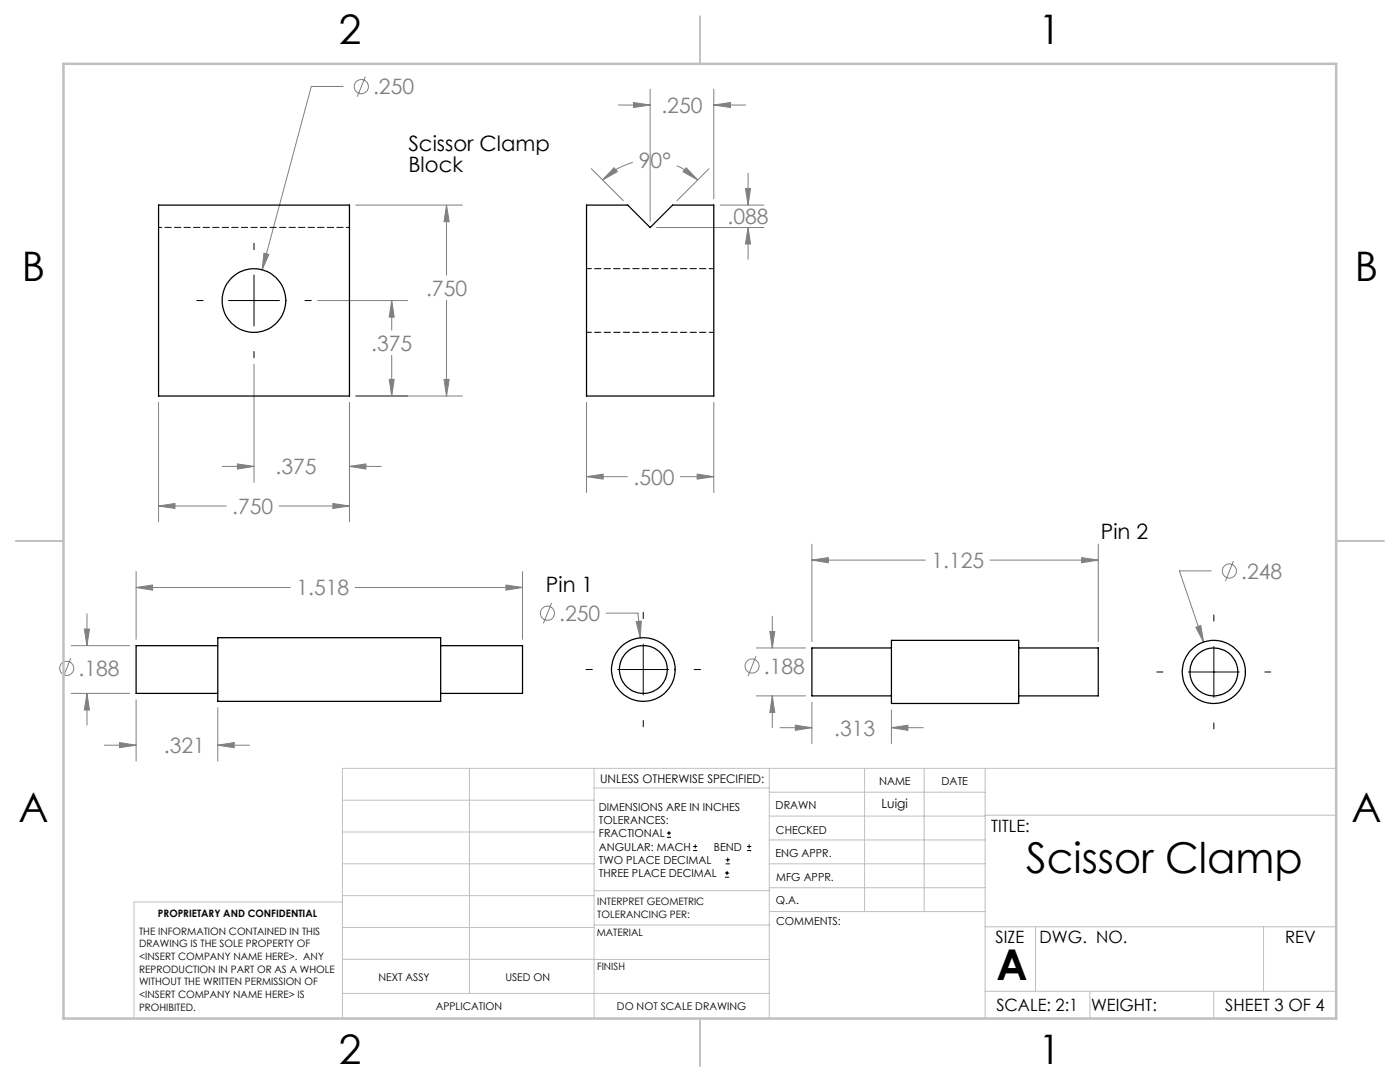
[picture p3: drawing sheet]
<svg xmlns="http://www.w3.org/2000/svg" width="279mm" height="216mm" viewBox="0 0 279 216" stroke-linecap="round" stroke-linejoin="round" font-family="sans-serif">
<g fill="none" stroke="#808080" stroke-width=".2">
<path d="M68.5 17.3h-6.4l-9.8 36.5M72.9 15.3l-1.6 4M129.8 17.8v26.3M142.5 17.8v21.9M118 33.7l6.4 6.3M122.6 33.5l.6 .8-2.9 1.6zM123.4 21h6.4M126.3 32.4a13.2 13.2 0 0 0-6 3.5M126.4 20.5l3.4 .5-3.4 .4zM135 33.1a12.5 12.5 0 0 1 4.2 2.8M136.9 33.5l2.3 2.4-2.9-1.6zM141.5 33.7l-6.4 6.3"/>
<path d="M142.5 21l3.3-.5v.9zM142.5 21h6.3M148.8 37.6h1l-.5 3.3zM149.3 34.6v6.3M52.7 50.5l1 .3-1.4 3zM63.4 60h18M71 40.9h21.3M78.2 60l.5 3.3h-1zM78.2 60v5.9M89.1 40.9l.5 3.3h-1zM89.1 40.9v14M89.1 59.9v19.1"/>
<path d="M131 45.4h21.5M143.7 40.9h8.8M149.3 45.4l.5 3.3h-1zM149.3 45.4v6.4M50.7 72.7v23.5M71 79h21.3M77.7 75.7h1l-.5 3.3zM78.2 70.9v8.1M88.6 75.7h1l-.5 3.3zM31.6 80.3v23.8M44.3 93.1h6.4M47.4 92.6l3.3 .5-3.3 .5z"/>
<path d="M69.7 93.1l3.3-.5v1zM69.7 80.3v23.8M69.7 93.1h6.4M117.1 95.1l3.3-.5v1zM117.1 80.3v18M117.1 95.1h8.1M135.8 95.1h6.7M139.1 94.6l3.4 .5-3.4 .5zM142.5 80.3v18M27.2 117.2l3.2-.5v1.1zM27.2 114.1v13.5M27.2 117.2h30.8"/>
<path d="M31.6 101l3.3-.5v1zM31.6 101h13.6M55.7 101h14M66.4 100.5l3.3 .5-3.3 .5zM70.9 117.2h33.4M101 116.7l3.3 .5-3.3 .6zM104.3 114.1v13.5M162 111.8l3.3-.5v1zM162 108.6v19.4M162 111.8h22.7M197.6 111.8h21.6M215.9 111.3l3.3 .5-3.3 .5z"/>
<path d="M219.2 108.6v19.4M241.7 113.9h-6.3l4.8 14.2M246.2 111.9l-1.7 4.1M14.1 131.3l-1.6 4.1M14.2 128.8h11.7M14.2 138.4h11.7M16.8 125.5h1.1l-.5 3.3zM17.4 138.4l.5 3.3h-1.1zM17.4 122.5v6.3M17.4 138.4v6.3M27.2 139.6v12.3M110.1 120.3l-1.7 4.1"/>
<path d="M121 122.3h6.3l.5 5M127 124l1-.1-.2 3.4zM150.9 130.9l-1.6 4M151 129.3h9.8M151 138.9h9.8M153.6 126h1l-.5 3.3zM154.1 138.9l.5 3.3h-1zM154.1 122.9v6.4M154.1 138.9v6.3M238.7 125.2l.9-.4 .6 3.3zM20.8 148.7h6.4M23.8 148.2l3.4 .5-3.4 .5z"/>
<path d="M43.5 148.7l3.2-.5v1zM43.5 141.2v10.7M43.5 148.7h6.3M155.7 145.2h6.3M158.7 144.7l3.3 .5-3.3 .5zM162 140.1v8.3M177.9 145.2l3.3-.5v1zM177.9 141.6v6.8M177.9 145.2h6.4"/>
<circle cx="72.1" cy="17.3" r="1.41"/>
<circle cx="245.3" cy="113.9" r="1.42"/>
<circle cx="13.3" cy="133.4" r="1.4"/>
<circle cx="109.3" cy="122.4" r="1.41"/>
<circle cx="150.1" cy="132.9" r="1.41"/>
</g>
<g fill="none" stroke="#000" stroke-width=".2">
<path d="M39.3 60h1.2M45.6 60h10.2M50.7 48.5v1.3M50.7 54.9v10.2M60.9 60h1.2M50.7 70.1v1.3M116.9 133.6h1.3M123.3 133.6h10.2M128.4 122.2v1.2M128.4 128.5v10.2M138.5 133.6h1.3M230.9 134.1h1.2"/>
<path d="M237.2 134.1h10.1M242.3 122.7v1.2M242.3 129v10.2M252.4 134.1h1.2M128.4 143.8v1.2M242.3 144.3v1.2M133.1 167.1h.8M133.1 166.2h.8M133.5 165.8v.9M138.3 169.7h.8M138.3 168.9h.8M138.7 168.5v.8"/>
<path d="M144.7 175h.8M144.7 174.2h.8M144.8 172.4h.9M144.8 171.6h.9M145.1 173.8v.8M145.2 171.1v.9M149.1 169.7h.8M149.1 168.9h.8M149.5 168.5v.8"/>
</g>
<g fill="none" stroke="#c0c0c0" stroke-width=".2">
<path d="M68.3 159.7h50.3M93.7 153.3v44.9M118.6 153.3v49.9M118.6 157.2h34.9M153.5 153.3v49.9M153.5 158.1h43.1M172.5 153.3v28.6M184.4 153.3v28.6M196.6 153.3v49.9M266.7 153.3h-198.4v49.9M68.3 178.7h50.3M68.3 172.4h50.3"/>
<path d="M68.3 166h50.3M68.3 180h-41.6v23.2M118.6 177.7h35M153.5 167.6h43.1M153.5 162.8h43.1M153.5 172.4h43.1M153.5 177.1h43.1M196.6 162.7h70.1M68.3 198.2h85.2M68.3 191.4l85.2 .1M68.3 185.1h50.3M118.6 184.6h35"/>
<path d="M153.6 181.9h43M196.6 197.8h70.1M196.6 184.9h70.1M206.7 184.9v12.9M217.5 197.8v5.4M242.2 197.8v5.4M252.2 184.9v12.9"/>
</g>
<path d="M139.7 3.2v9.5M3.1 107.9h9.6M266.7 107.9h9.5M139.7 203.2v9.6" fill="none" stroke="#c0c0c0" stroke-width=".25"/>
<path d="M12.7 12.7h254v190.5h-254z" fill="none" stroke="#c0c0c0" stroke-width=".5"/>
<path d="M31.6 101l3.3-.5v1zM66.4 100.5l3.3 .5-3.3 .5zM52.7 50.5l-.4 3.3 1.4-3zM88.6 75.7h1l-.5 3.3zM89.1 40.9l.5 3.3h-1zM77.7 75.7h1l-.5 3.3zM78.2 60l.5 3.3h-1zM47.4 92.6l3.3 .5-3.3 .5zM69.7 93.1l3.3-.5v1zM117.1 95.1l3.3-.5v1zM139.1 94.6l3.4 .5-3.4 .5zM148.8 37.6h1l-.5 3.3zM149.3 45.4l.5 3.3h-1zM136.9 33.5l2.3 2.4-2.9-1.6zM122.6 33.5l.6 .8-2.9 1.6zM126.4 20.5l3.4 .5-3.4 .4zM142.5 21l3.3-.5v.9zM27.2 117.2l3.2-.5v1.1zM101 116.7l3.3 .5-3.3 .6zM23.8 148.2l3.4 .5-3.4 .5zM43.5 148.7l3.2-.5v1zM16.8 125.5h1.1l-.5 3.3zM17.4 138.4l.5 3.3h-1.1zM127 124l.8 3.3 .2-3.4zM153.6 126h1l-.5 3.3zM154.1 138.9l.5 3.3h-1zM162 111.8l3.3-.5v1zM215.9 111.3l3.3 .5-3.3 .5zM158.7 144.7l3.3 .5-3.3 .5zM177.9 145.2l3.3-.5v1zM238.7 125.2l1.5 2.9-.6-3.3z" fill="#808080"/>
<g fill="none" stroke="#000" stroke-width=".25">
<path d="M31.6 40.9h38.1v38.1h-38.1zM117.1 40.9h8.2l4.5 4.5 4.4-4.5h8.3v38.1h-25.4zM43.5 127.2h44.4v12.7h-44.4zM43.5 128.8h-16.3v9.6h16.3M87.9 128.8h16.4v9.6h-16.4M177.9 127.8h25.4v12.6h-25.4zM177.9 129.3h-15.9v9.6h15.9M203.3 129.3h15.9v9.6h-15.9"/>
<circle cx="50.7" cy="60" r="6.4"/>
<circle cx="128.4" cy="133.6" r="6.3"/>
<circle cx="128.4" cy="133.6" r="4.8"/>
<circle cx="242.2" cy="134.1" r="6.3"/>
<circle cx="242.2" cy="134.1" r="4.8"/>
</g>
<path d="M31.6 45.4h38.1" fill="none" stroke="#000" stroke-width=".2" stroke-dasharray="1.3 .6" stroke-dashoffset=".6"/>
<path d="M142.5 53.6h-25.4M117.1 66.3h25.4" fill="none" stroke="#000" stroke-width=".2" stroke-dasharray="1.3 .6" stroke-dashoffset=".3"/>
<g font-size="8.5">
<text x="204.8" y="174.2">Scissor Clamp</text>
<text x="198.9" y="195.5">A</text>
</g>
<g font-size="8.1">
<text x="67.6" y="8.9">2</text>
<text x="207.3" y="8.9">1</text>
<text x="4.4" y="56.2">B</text>
<text x="270.4" y="56.2">B</text>
<text x="3.7" y="164.1">A</text>
<text x="269.7" y="164.1">A</text>
<text x="67.6" y="212.4">2</text>
<text x="207.3" y="212.4">1</text>
</g>
<g font-size="4.2" fill="#808080">
<text x="74.5" y="18.8">.250</text>
<text x="132" y="22.5">.250</text>
<text x="127.5" y="33.6">90°</text>
<text x="145.2" y="44.6">.088</text>
<text x="85" y="59">.750</text>
<text x="74.1" y="70">.375</text>
<text x="55" y="94.7">.375</text>
<text x="126.4" y="96.7">.500</text>
<text x="46.3" y="102.5">.750</text>
<text x="185.9" y="113.4">1.125</text>
<text x="59.2" y="118.8">1.518</text>
<text x="247.7" y="115.5">.248</text>
<text x="111.6" y="123.9">.250</text>
<text x="15.7" y="134.9">.188</text>
<text x="152.4" y="134.4">.188</text>
<text x="166.5" y="146.8">.313</text>
<text x="32.7" y="150.3">.321</text>
</g>
<g font-size="4.2">
<text x="81.5" y="30.1">Scissor Clamp</text>
<text x="81.5" y="34.3">Block</text>
<text x="219.7" y="107.5">Pin 2</text>
<text x="109" y="118">Pin 1</text>
</g>
<g font-size="3.4">
<text x="197.8" y="166">TITLE:</text>
<text x="198.7" y="188.1">SIZE</text>
<text x="207.5" y="188.1">DWG. NO.</text>
<text x="256.5" y="188.2">REV</text>
<text x="198.8" y="201.7">SCALE: 2:1</text>
<text x="217.7" y="201.8">WEIGHT:</text>
<text x="244.5" y="201.7">SHEET 3 OF 4</text>
</g>
<text font-size="2.5" x="175.9" y="161.3">Luigi</text>
<text font-size="2.4" x="119.8" y="156.2">UNLESS OTHERWISE SPECIFIED:</text>
<g font-size="2.2">
<text x="119.5" y="161.8">DIMENSIONS ARE IN INCHES</text>
<text x="154.8" y="161.4">DRAWN</text>
<text x="175.4" y="156.6">NAME</text>
<text x="187.9" y="156.7">DATE</text>
<text x="119.5" y="164.4">TOLERANCES:</text>
<text x="119.5" y="167.1">FRACTIONAL</text>
<text x="154.9" y="166.3">CHECKED</text>
<text x="119.5" y="169.7">ANGULAR: MACH</text>
<text x="119.5" y="172.4">TWO PLACE DECIMAL</text>
<text x="142.5" y="169.7">BEND</text>
<text x="154.8" y="171">ENG APPR.</text>
<text x="119.5" y="175">THREE PLACE DECIMAL</text>
<text x="154.9" y="175.7">MFG APPR.</text>
<text x="154.9" y="180.4">Q.A.</text>
<text x="154.9" y="184.6">COMMENTS:</text>
</g>
<g font-size="2.1">
<text x="75.5" y="195.7">NEXT ASSY</text>
<text x="100.9" y="195.7">USED ON</text>
<text x="86.9" y="201.5">APPLICATION</text>
<text x="123.1" y="201.6">DO NOT SCALE DRAWING</text>
</g>
<g font-size="2">
<text x="31.5" y="182.9">PROPRIETARY AND CONFIDENTIAL</text>
<text x="119.2" y="180.6">INTERPRET GEOMETRIC</text>
<text x="119.2" y="183.1">TOLERANCING PER:</text>
<text x="27.8" y="186.5">THE INFORMATION CONTAINED IN THIS</text>
<text x="27.8" y="189">DRAWING IS THE SOLE PROPERTY OF</text>
<text x="27.8" y="191.6">&lt;INSERT COMPANY NAME HERE&gt;. ANY</text>
<text x="119.1" y="186.7">MATERIAL</text>
<text x="27.8" y="194.1">REPRODUCTION IN PART OR AS A WHOLE</text>
<text x="27.8" y="196.6">WITHOUT THE WRITTEN PERMISSION OF</text>
<text x="119.1" y="193.5">FINISH</text>
<text x="27.8" y="199.1">&lt;INSERT COMPANY NAME HERE&gt; IS</text>
<text x="27.8" y="201.7">PROHIBITED.</text>
</g>
</svg>
